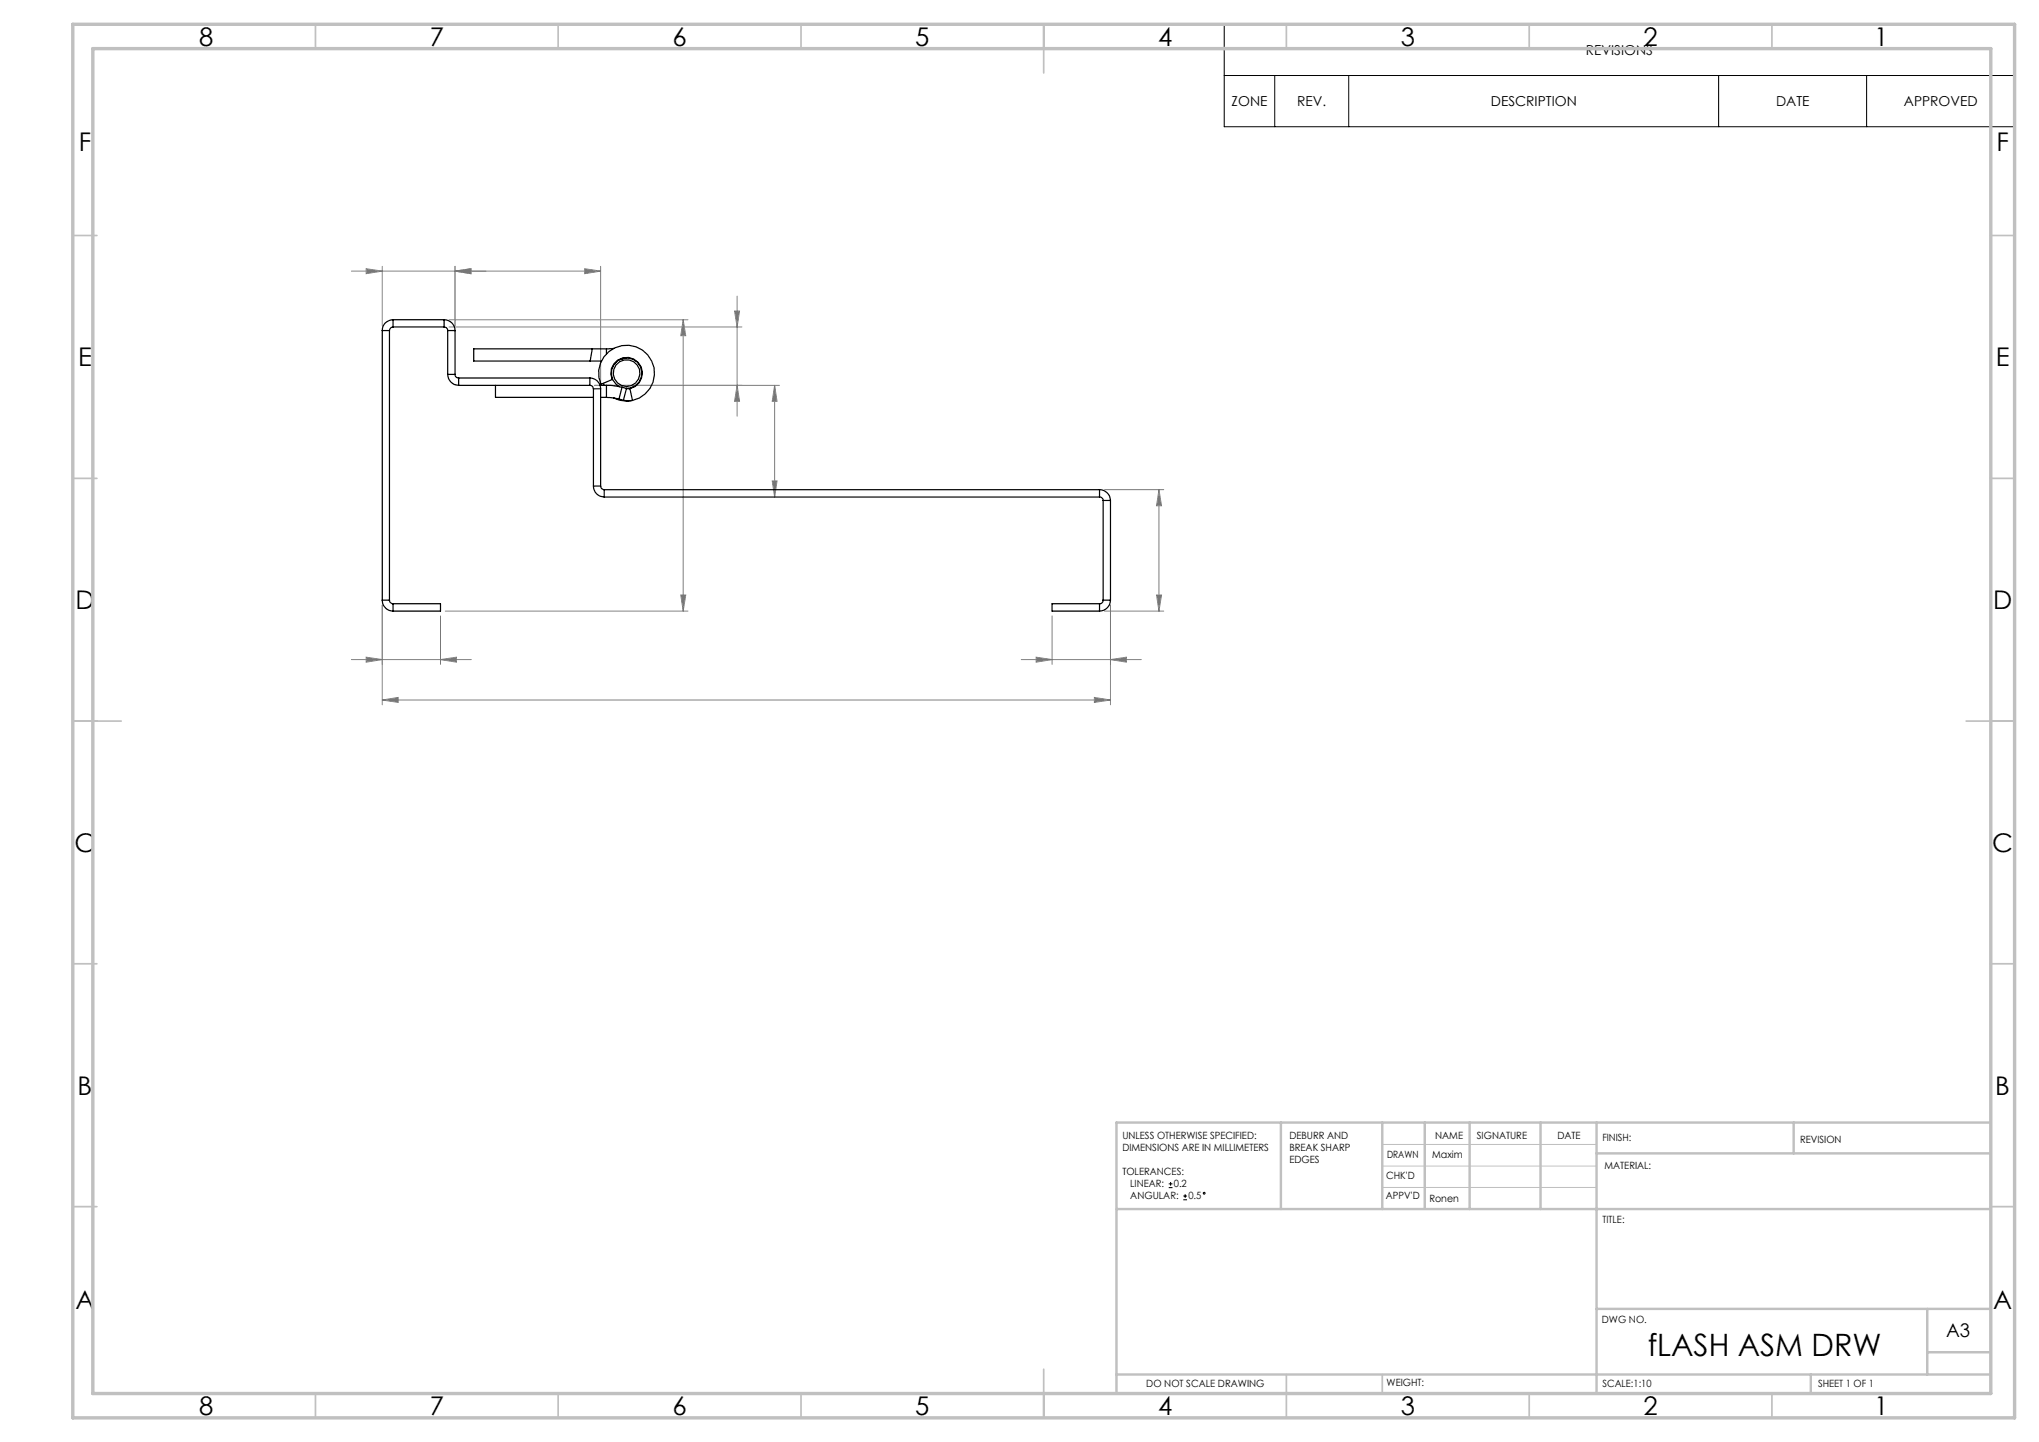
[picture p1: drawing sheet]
<svg xmlns="http://www.w3.org/2000/svg" width="420mm" height="297mm" viewBox="0 0 420 297" stroke-linecap="round" stroke-linejoin="round" font-family="sans-serif">
<g fill="none" stroke="#000" stroke-width=".21">
<path d="M252.2 5h162.8v21.1h-162.8zM252.2 15.6h162.8M262.6 15.6v10.5M277.8 15.6v10.5M354 15.6v10.5M384.5 15.6v10.5M240.7 244.6h.8M240.7 243.8h.8M241.1 243.4v.8M243.7 247.1h.8M243.7 246.3h.8M244.1 246v.7"/>
<circle cx="248.1" cy="245.8" r=".19"/>
</g>
<g fill="none" stroke="#808080" stroke-width=".21">
<path d="M75.4 55.3l3.3 .5-3.3 .6zM78.7 54.9v12.2M93.7 55.8l3.3-.5v1.1zM93.7 54.9v12.2M120.4 55.3l3.3 .5-3.3 .6zM123.7 55.8h-51.3M123.7 54.9v24.2M92.5 65.9h49.2M92.5 67.3h60.3M140.7 65.9l.6 3.2h-1.1zM140.7 65.9v60M151.3 64.1h1l-.5 3.2z"/>
<path d="M151.8 79.4l.5 3.3h-1zM151.8 61v24.7M159.6 79.4l.5 3.3h-1zM159.6 79.4v23M160.5 79.4h-38M159.1 99.1h1l-.5 3.3zM227.5 100.9h12.2M238.7 100.9l.6 3.3h-1.1zM238.7 100.9v25M72.4 135.9h24.7M75.4 135.4l3.3 .5-3.3 .5zM78.7 124.6v20.6"/>
<path d="M90.7 135.9l3.3-.5v1zM90.7 126.9v9.9M91.7 125.9h50M140.2 122.6h1.1l-.6 3.3zM210.4 135.9h24.7M213.4 135.4l3.3 .5-3.3 .5zM216.7 126.9v9.9M227.5 125.9h12.2M228.7 135.9l3.3-.5v1zM228.7 124.6v20.6M238.2 122.6h1.1l-.6 3.3zM78.7 144.2l3.3-.6v1.1z"/>
<path d="M78.7 144.2h150M225.4 143.6l3.3 .6-3.3 .5z"/>
</g>
<path d="M284.7 235.7h44.2M284.7 240.2h44.2M284.7 244.6h44.2" fill="none" stroke="#c0c0c0" stroke-width=".21"/>
<g fill="none" stroke="#c0c0c0" stroke-width=".35">
<path d="M65 5v5M115 5v5M165 5v5M215 5v10M265 5v5M315 5v5M365 5v5M15 48.5h5M410 48.5h5M15 98.5h5M410 98.5h5M15 148.5h10"/>
<path d="M405 148.5h10M15 198.5h5M410 198.5h5M15 248.5h5M410 248.5h5M65 287v5M115 287v5M165 287v5M215 282v10M265 283.1v8.9M284.7 283.1v3.9M315 287v5"/>
<path d="M365 287v5"/>
</g>
<g fill="none" stroke="#c0c0c0" stroke-width=".5">
<path d="M263.8 231.2v17.8M284.7 231.2v17.8M293.5 231.2v17.6M302.7 231.2v17.8M317.3 231.2v17.8M328.9 237.6h81.2M328.9 231.2v55.8M369.5 231.2v6.4M410.1 231.2h-180.1v55.8M230 249h180M328.9 269.6h81.2M397 269.6v13.5"/>
<path d="M397 278.5h13.1M230 283.1h180.1M373 283.1v3.9"/>
</g>
<path d="M15 5h400v287h-400zM19.1 10h391v277h-391z" fill="none" stroke="#c0c0c0" stroke-width=".7"/>
<g fill="#808080">
<path d="M228.7 135.9l3.3-.5v1zM213.4 135.4l3.3 .5-3.3 .5zM225.4 143.6l3.3 .6-3.3 .5zM78.7 144.2l3.3-.6v1.1z"/>
<path d="M75.4 135.4l3.3 .5-3.3 .5zM90.7 135.9l3.3-.5v1zM75.4 55.3l3.3 .5-3.3 .6zM93.7 55.8l3.3-.5v1.1z"/>
<path d="M140.2 122.6h1.1l-.6 3.3zM140.7 65.9l.6 3.2h-1.1z"/>
<path d="M238.2 122.6h1.1l-.6 3.3zM238.7 100.9l.6 3.3h-1.1z"/>
<path d="M151.3 64.1h1l-.5 3.2zM151.8 79.4l.5 3.3h-1z"/>
<path d="M159.6 79.4l.5 3.3h-1zM159.1 99.1h1l-.5 3.3z"/>
<path d="M93.7 55.8l3.3-.5v1.1zM120.4 55.3l3.3 .5-3.3 .6z"/>
</g>
<g fill="none" stroke="#000" stroke-width=".25">
<path d="M78.7 68.1v55.5M78.7 68.1h1.5M80.2 68.1v55.5M81 67.3a.79 .79 0 0 0-.8 .8M81 65.9a2.17 2.17 0 0 0-2.3 2.2M81 65.9v1.4M81 67.3h10.5M81 65.9h10.5M91.5 65.9a2.23 2.23 0 0 1 2.2 2.2M91.5 67.3a.72 .72 0 0 1 .7 .8M91.5 65.9v1.4M92.2 77.1a2.29 2.29 0 0 0 2.3 2.3"/>
<path d="M92.2 68.1h1.5M92.2 77.1h1.5M92.2 68.1v9M93.7 77.1a.72 .72 0 0 0 .8 .8M93.7 68.1v9M94.5 79.4h27M94.5 77.9v1.5M94.5 77.9h27M102.1 79.4v2.4h20.1M121.5 79.4a.71 .71 0 0 1 .7 .7M121.5 77.9a2.21 2.21 0 0 1 2.2 2.2M121.5 77.9v1.5"/>
<path d="M122 71.9l-.4 2.5M123.6 79.4h1.3M123.8 79.2l2.3-1a3.3 3.3 0 0 1 1.9-4.4 3.3 3.3 0 0 1 4.2 2.2 3.3 3.3 0 0 1-2.4 4M123.8 79.2a5.8 5.8 0 0 1 3.3-7.8 5.8 5.8 0 0 1 7.5 3.9 5.8 5.8 0 0 1-4.3 7.2M123.8 79.2l.1 .2M124.2 78.9l.3 .5M124.9 79.4h1.3l1.9 .4M124.9 71.9h-27.3v2.5h26.3M124.9 71.9v1M124.9 79.4v2.4M126.4 71.8l-1.5 .1M127.6 79.7a3.1 3.1 0 0 1-.6-5.2 3.1 3.1 0 0 1 5 1.3 3.1 3.1 0 0 1-3 4.2"/>
<path d="M128.1 73.9h.1M128.1 73.9l-.5 .2M128.1 79.8l-.6 2.4M128.1 79.8l.9 .2M129 73.7l-.9 .2M122.2 80.1h1.5M122.2 80.1v20M123.7 81.8h1.2M123.7 80.1v20M124.9 81.8l2.6 .4M126.4 82l1.2 .4 1.5 .2 1.2-.1M127.5 82.2l.9 .2"/>
<path d="M128.4 82.4l.9 .2 1-.1M129 80h.8M129 80l-.6 2.4M129.8 80l.5 2.5M122.2 100.1a2.23 2.23 0 0 0 2.3 2.3M122.2 100.1h1.5M123.7 100.1a.72 .72 0 0 0 .8 .8M124.5 102.4h102M124.5 100.9v1.5M124.5 100.9h102M226.5 102.4a.72 .72 0 0 1 .7 .7M226.5 100.9a2.29 2.29 0 0 1 2.2 2.2"/>
<path d="M226.5 100.9v1.5M227.2 103.1h1.5M227.2 103.1v20.5M228.7 103.1v20.5M78.7 123.6a2.27 2.27 0 0 0 2.3 2.3M78.7 123.6h1.5M80.2 123.6a.72 .72 0 0 0 .8 .8M81 124.4v1.5M81 124.4h9.7v1.5h-9.7M226.5 124.4h-9.8v1.5h9.8M226.5 124.4v1.5M227.2 123.6a.72 .72 0 0 1-.7 .8"/>
<path d="M227.2 123.6h1.5M228.7 123.6a2.29 2.29 0 0 1-2.2 2.3"/>
<circle cx="129.1" cy="76.9" r="2.75"/>
</g>
<text font-size="6.3" x="339.4" y="279.3">fLASH ASM DRW</text>
<g font-size="5.3">
<text x="41" y="9.4">8</text>
<text x="88.5" y="9.4">7</text>
<text x="138.5" y="9.4">6</text>
<text x="188.5" y="9.4">5</text>
<text x="238.5" y="9.4">4</text>
<text x="288.5" y="9.4">3</text>
<text x="338.5" y="9.4">2</text>
<text x="386" y="9.4">1</text>
<text x="16.2" y="31.2">F</text>
<text x="411.2" y="31.2">F</text>
<text x="16.1" y="75.4">E</text>
<text x="411.1" y="75.4">E</text>
<text x="15.5" y="125.4">D</text>
<text x="410.5" y="125.4">D</text>
<text x="15.4" y="175.4">C</text>
<text x="410.4" y="175.4">C</text>
<text x="16" y="225.4">B</text>
<text x="411" y="225.4">B</text>
<text x="15.5" y="269.7">A</text>
<text x="410.5" y="269.7">A</text>
<text x="41" y="291.4">8</text>
<text x="88.5" y="291.4">7</text>
<text x="138.5" y="291.4">6</text>
<text x="188.5" y="291.4">5</text>
<text x="238.5" y="291.4">4</text>
<text x="288.5" y="291.4">3</text>
<text x="338.5" y="291.4">2</text>
<text x="386" y="291.4">1</text>
</g>
<text font-size="3.9" x="400.9" y="275.5">A3</text>
<g font-size="2.8">
<text x="326.7" y="11.3">REVISIONS</text>
<text x="253.7" y="21.8">ZONE</text>
<text x="267.2" y="21.8">REV.</text>
<text x="307.1" y="21.8">DESCRIPTION</text>
<text x="365.8" y="21.8">DATE</text>
<text x="392.2" y="21.8">APPROVED</text>
</g>
<g font-size="2.1">
<text x="231.2" y="234.6">UNLESS OTHERWISE SPECIFIED:</text>
<text x="231.2" y="237">DIMENSIONS ARE IN MILLIMETERS</text>
<text x="265.6" y="234.6">DEBURR AND</text>
<text x="265.6" y="237.1">BREAK SHARP</text>
<text x="265.6" y="239.6">EDGES</text>
<text x="285.7" y="238.4">DRAWN</text>
<text x="295" y="238.4">Maxim</text>
<text x="295.6" y="234.5">NAME</text>
<text x="304.2" y="234.5">SIGNATURE</text>
<text x="320.8" y="234.5">DATE</text>
<text x="330.1" y="235">FINISH:</text>
<text x="370.8" y="235.4">REVISION</text>
<text x="231.2" y="242">TOLERANCES:</text>
<text x="232.8" y="244.5">LINEAR:</text>
<text x="241.8" y="244.6">0.2</text>
<text x="285.5" y="242.8">CHK'D</text>
<text x="330.5" y="240.8">MATERIAL:</text>
<text x="232.8" y="247">ANGULAR:</text>
<text x="244.8" y="247.1">0.5</text>
<text x="285.5" y="247.1">APPV'D</text>
<text x="294.4" y="247.5">Ronen</text>
<text x="330.1" y="251.9">TITLE:</text>
<text x="330" y="272.5">DWG NO.</text>
<text x="236.1" y="285.6">DO NOT SCALE DRAWING</text>
<text x="285.6" y="285.5">WEIGHT:</text>
<text x="330.1" y="285.6">SCALE:1:10</text>
<text x="374.5" y="285.6">SHEET 1 OF 1</text>
</g>
</svg>
